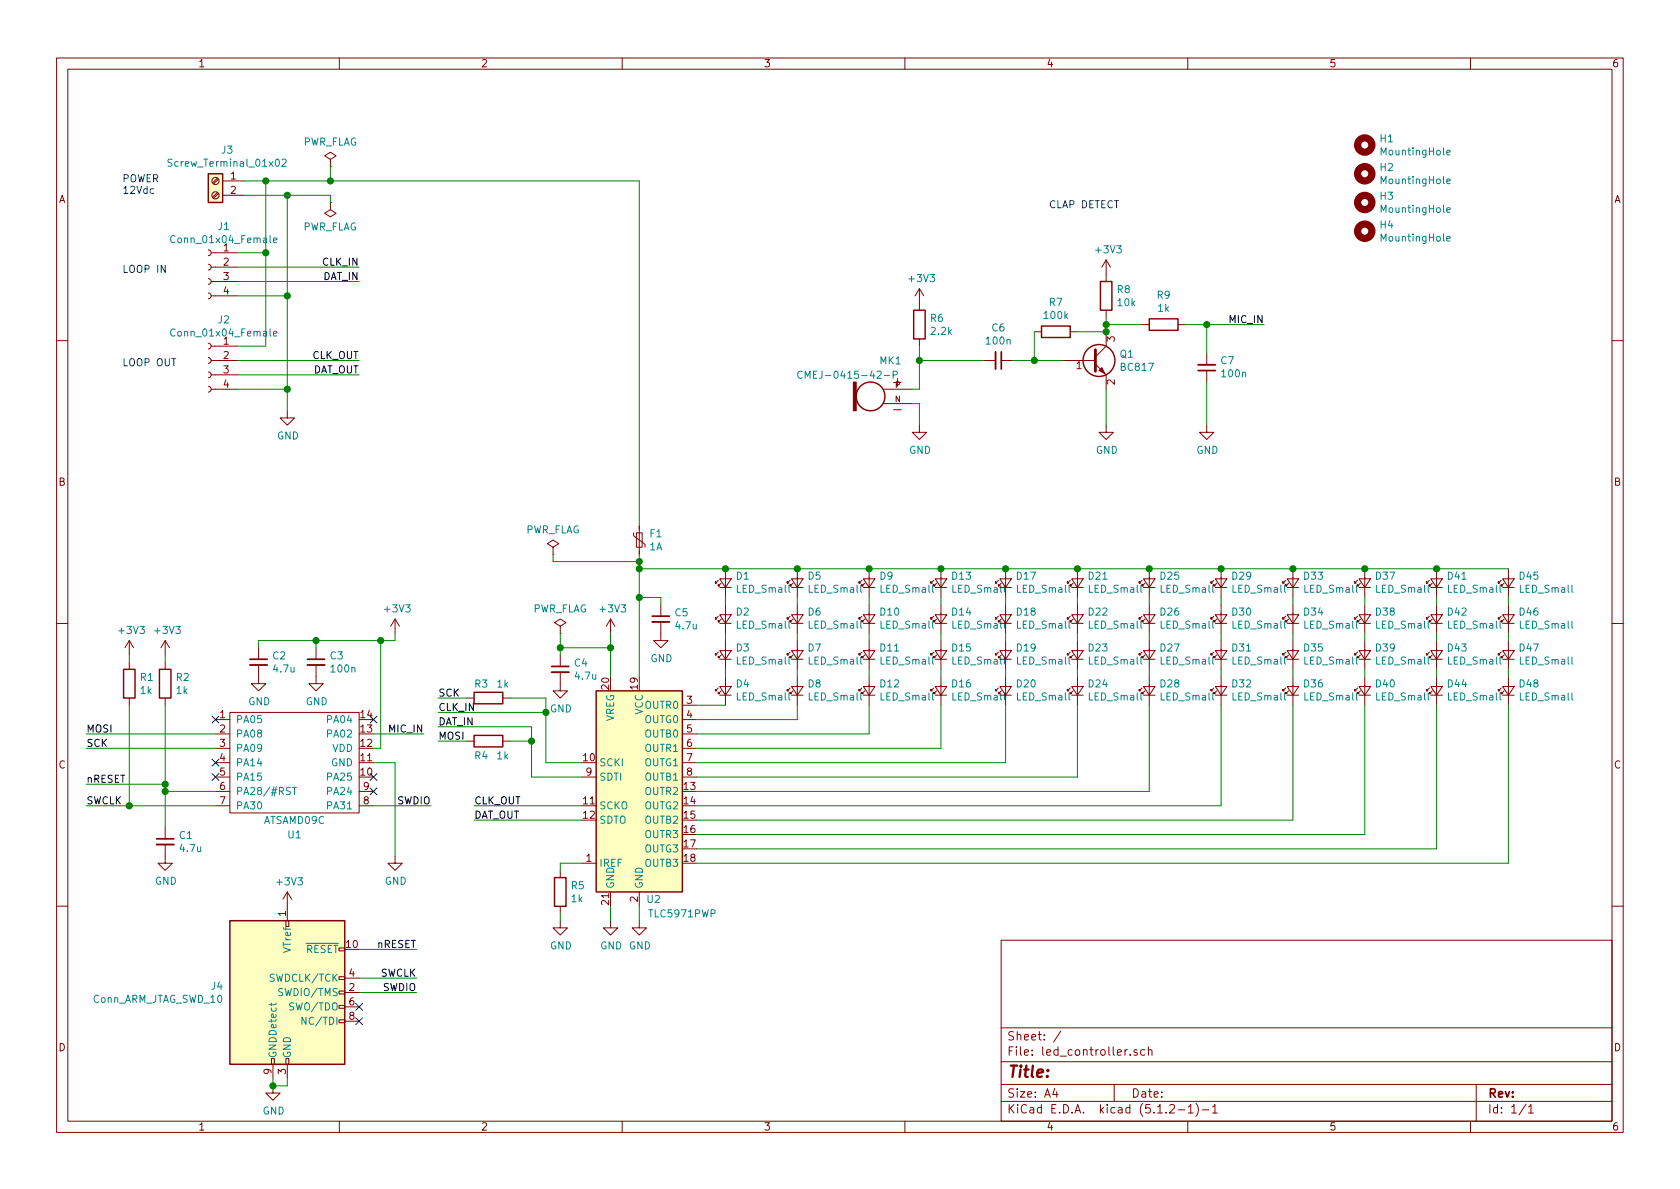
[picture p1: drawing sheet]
EESchema Schematic File Version 4
LIBS:led_controller-cache
EELAYER 29 0
EELAYER END
$Descr A4 11693 8268
encoding utf-8
Sheet 1 1
Title ""
Date ""
Rev ""
Comp ""
Comment1 ""
Comment2 ""
Comment3 ""
Comment4 ""
$EndDescr
$Comp
L Driver_LED:TLC5971PWP U2
U 1 1
P 4450 5500
F 0 "U2" H 4550 4750 50  0000 C CNN
F 1 "TLC5971PWP" H 4750 4650 50  0000 C CNN
F 2 "Package_SO:HTSSOP-20-1EP_4.4x6.5mm_P0.65mm_EP3.4x6.5mm_Mask2.75x3.43mm_ThermalVias" H 4500 4650 50  0001 L CNN
F 3 "http://www.ti.com/lit/ds/symlink/tlc5971.pdf" H 4450 5200 50  0001 C CNN
	1    4450 5500
	1    0    0    -1  
$EndComp
$Comp
L power:GND #PWR014
U 1 1
P 4450 6400
F 0 "#PWR014" H 4450 6150 50  0001 C CNN
F 1 "GND" H 4455 6227 50  0000 C CNN
F 2 "" H 4450 6400 50  0001 C CNN
F 3 "" H 4450 6400 50  0001 C CNN
	1    4450 6400
	1    0    0    -1  
$EndComp
Wire Wire Line
	4450 6400 4450 6300
$Comp
L Device:LED_Small D4
U 1 1
P 5050 4800
F 0 "D4" V 5096 4732 50  0000 R CNN
F 1 "LED_Small" V 5005 4732 50  0000 R CNN
F 2 "LED_SMD:LED_PLCC_2835_Handsoldering" V 5050 4800 50  0001 C CNN
F 3 "~" V 5050 4800 50  0001 C CNN
	1    5050 4800
	0    -1   -1   0   
$EndComp
$Comp
L Device:LED_Small D3
U 1 1
P 5050 4550
F 0 "D3" V 5096 4482 50  0000 R CNN
F 1 "LED_Small" V 5005 4482 50  0000 R CNN
F 2 "LED_SMD:LED_PLCC_2835_Handsoldering" V 5050 4550 50  0001 C CNN
F 3 "~" V 5050 4550 50  0001 C CNN
	1    5050 4550
	0    -1   -1   0   
$EndComp
$Comp
L Device:LED_Small D2
U 1 1
P 5050 4300
F 0 "D2" V 5096 4232 50  0000 R CNN
F 1 "LED_Small" V 5005 4232 50  0000 R CNN
F 2 "LED_SMD:LED_PLCC_2835_Handsoldering" V 5050 4300 50  0001 C CNN
F 3 "~" V 5050 4300 50  0001 C CNN
	1    5050 4300
	0    -1   -1   0   
$EndComp
$Comp
L Device:LED_Small D1
U 1 1
P 5050 4050
F 0 "D1" V 5096 3982 50  0000 R CNN
F 1 "LED_Small" V 5005 3982 50  0000 R CNN
F 2 "LED_SMD:LED_PLCC_2835_Handsoldering" V 5050 4050 50  0001 C CNN
F 3 "~" V 5050 4050 50  0001 C CNN
	1    5050 4050
	0    -1   -1   0   
$EndComp
Wire Wire Line
	5050 4150 5050 4200
Wire Wire Line
	5050 4400 5050 4450
Wire Wire Line
	5050 4650 5050 4700
$Comp
L Device:LED_Small D8
U 1 1
P 5550 4800
F 0 "D8" V 5596 4732 50  0000 R CNN
F 1 "LED_Small" V 5505 4732 50  0000 R CNN
F 2 "LED_SMD:LED_PLCC_2835_Handsoldering" V 5550 4800 50  0001 C CNN
F 3 "~" V 5550 4800 50  0001 C CNN
	1    5550 4800
	0    -1   -1   0   
$EndComp
$Comp
L Device:LED_Small D7
U 1 1
P 5550 4550
F 0 "D7" V 5596 4482 50  0000 R CNN
F 1 "LED_Small" V 5505 4482 50  0000 R CNN
F 2 "LED_SMD:LED_PLCC_2835_Handsoldering" V 5550 4550 50  0001 C CNN
F 3 "~" V 5550 4550 50  0001 C CNN
	1    5550 4550
	0    -1   -1   0   
$EndComp
$Comp
L Device:LED_Small D6
U 1 1
P 5550 4300
F 0 "D6" V 5596 4232 50  0000 R CNN
F 1 "LED_Small" V 5505 4232 50  0000 R CNN
F 2 "LED_SMD:LED_PLCC_2835_Handsoldering" V 5550 4300 50  0001 C CNN
F 3 "~" V 5550 4300 50  0001 C CNN
	1    5550 4300
	0    -1   -1   0   
$EndComp
$Comp
L Device:LED_Small D5
U 1 1
P 5550 4050
F 0 "D5" V 5596 3982 50  0000 R CNN
F 1 "LED_Small" V 5505 3982 50  0000 R CNN
F 2 "LED_SMD:LED_PLCC_2835_Handsoldering" V 5550 4050 50  0001 C CNN
F 3 "~" V 5550 4050 50  0001 C CNN
	1    5550 4050
	0    -1   -1   0   
$EndComp
Wire Wire Line
	5550 4150 5550 4200
Wire Wire Line
	5550 4400 5550 4450
Wire Wire Line
	5550 4650 5550 4700
$Comp
L Device:LED_Small D12
U 1 1
P 6050 4800
F 0 "D12" V 6096 4732 50  0000 R CNN
F 1 "LED_Small" V 6005 4732 50  0000 R CNN
F 2 "LED_SMD:LED_PLCC_2835_Handsoldering" V 6050 4800 50  0001 C CNN
F 3 "~" V 6050 4800 50  0001 C CNN
	1    6050 4800
	0    -1   -1   0   
$EndComp
$Comp
L Device:LED_Small D11
U 1 1
P 6050 4550
F 0 "D11" V 6096 4482 50  0000 R CNN
F 1 "LED_Small" V 6005 4482 50  0000 R CNN
F 2 "LED_SMD:LED_PLCC_2835_Handsoldering" V 6050 4550 50  0001 C CNN
F 3 "~" V 6050 4550 50  0001 C CNN
	1    6050 4550
	0    -1   -1   0   
$EndComp
$Comp
L Device:LED_Small D10
U 1 1
P 6050 4300
F 0 "D10" V 6096 4232 50  0000 R CNN
F 1 "LED_Small" V 6005 4232 50  0000 R CNN
F 2 "LED_SMD:LED_PLCC_2835_Handsoldering" V 6050 4300 50  0001 C CNN
F 3 "~" V 6050 4300 50  0001 C CNN
	1    6050 4300
	0    -1   -1   0   
$EndComp
$Comp
L Device:LED_Small D9
U 1 1
P 6050 4050
F 0 "D9" V 6096 3982 50  0000 R CNN
F 1 "LED_Small" V 6005 3982 50  0000 R CNN
F 2 "LED_SMD:LED_PLCC_2835_Handsoldering" V 6050 4050 50  0001 C CNN
F 3 "~" V 6050 4050 50  0001 C CNN
	1    6050 4050
	0    -1   -1   0   
$EndComp
Wire Wire Line
	6050 4150 6050 4200
Wire Wire Line
	6050 4400 6050 4450
Wire Wire Line
	6050 4650 6050 4700
$Comp
L Device:LED_Small D16
U 1 1
P 6550 4800
F 0 "D16" V 6596 4732 50  0000 R CNN
F 1 "LED_Small" V 6505 4732 50  0000 R CNN
F 2 "LED_SMD:LED_PLCC_2835_Handsoldering" V 6550 4800 50  0001 C CNN
F 3 "~" V 6550 4800 50  0001 C CNN
	1    6550 4800
	0    -1   -1   0   
$EndComp
$Comp
L Device:LED_Small D15
U 1 1
P 6550 4550
F 0 "D15" V 6596 4482 50  0000 R CNN
F 1 "LED_Small" V 6505 4482 50  0000 R CNN
F 2 "LED_SMD:LED_PLCC_2835_Handsoldering" V 6550 4550 50  0001 C CNN
F 3 "~" V 6550 4550 50  0001 C CNN
	1    6550 4550
	0    -1   -1   0   
$EndComp
$Comp
L Device:LED_Small D14
U 1 1
P 6550 4300
F 0 "D14" V 6596 4232 50  0000 R CNN
F 1 "LED_Small" V 6505 4232 50  0000 R CNN
F 2 "LED_SMD:LED_PLCC_2835_Handsoldering" V 6550 4300 50  0001 C CNN
F 3 "~" V 6550 4300 50  0001 C CNN
	1    6550 4300
	0    -1   -1   0   
$EndComp
$Comp
L Device:LED_Small D13
U 1 1
P 6550 4050
F 0 "D13" V 6596 3982 50  0000 R CNN
F 1 "LED_Small" V 6505 3982 50  0000 R CNN
F 2 "LED_SMD:LED_PLCC_2835_Handsoldering" V 6550 4050 50  0001 C CNN
F 3 "~" V 6550 4050 50  0001 C CNN
	1    6550 4050
	0    -1   -1   0   
$EndComp
Wire Wire Line
	6550 4150 6550 4200
Wire Wire Line
	6550 4400 6550 4450
Wire Wire Line
	6550 4650 6550 4700
$Comp
L Device:LED_Small D20
U 1 1
P 7000 4800
F 0 "D20" V 7046 4732 50  0000 R CNN
F 1 "LED_Small" V 6955 4732 50  0000 R CNN
F 2 "LED_SMD:LED_PLCC_2835_Handsoldering" V 7000 4800 50  0001 C CNN
F 3 "~" V 7000 4800 50  0001 C CNN
	1    7000 4800
	0    -1   -1   0   
$EndComp
$Comp
L Device:LED_Small D19
U 1 1
P 7000 4550
F 0 "D19" V 7046 4482 50  0000 R CNN
F 1 "LED_Small" V 6955 4482 50  0000 R CNN
F 2 "LED_SMD:LED_PLCC_2835_Handsoldering" V 7000 4550 50  0001 C CNN
F 3 "~" V 7000 4550 50  0001 C CNN
	1    7000 4550
	0    -1   -1   0   
$EndComp
$Comp
L Device:LED_Small D18
U 1 1
P 7000 4300
F 0 "D18" V 7046 4232 50  0000 R CNN
F 1 "LED_Small" V 6955 4232 50  0000 R CNN
F 2 "LED_SMD:LED_PLCC_2835_Handsoldering" V 7000 4300 50  0001 C CNN
F 3 "~" V 7000 4300 50  0001 C CNN
	1    7000 4300
	0    -1   -1   0   
$EndComp
$Comp
L Device:LED_Small D17
U 1 1
P 7000 4050
F 0 "D17" V 7046 3982 50  0000 R CNN
F 1 "LED_Small" V 6955 3982 50  0000 R CNN
F 2 "LED_SMD:LED_PLCC_2835_Handsoldering" V 7000 4050 50  0001 C CNN
F 3 "~" V 7000 4050 50  0001 C CNN
	1    7000 4050
	0    -1   -1   0   
$EndComp
Wire Wire Line
	7000 4150 7000 4200
Wire Wire Line
	7000 4400 7000 4450
Wire Wire Line
	7000 4650 7000 4700
$Comp
L Device:LED_Small D24
U 1 1
P 7500 4800
F 0 "D24" V 7546 4732 50  0000 R CNN
F 1 "LED_Small" V 7455 4732 50  0000 R CNN
F 2 "LED_SMD:LED_PLCC_2835_Handsoldering" V 7500 4800 50  0001 C CNN
F 3 "~" V 7500 4800 50  0001 C CNN
	1    7500 4800
	0    -1   -1   0   
$EndComp
$Comp
L Device:LED_Small D23
U 1 1
P 7500 4550
F 0 "D23" V 7546 4482 50  0000 R CNN
F 1 "LED_Small" V 7455 4482 50  0000 R CNN
F 2 "LED_SMD:LED_PLCC_2835_Handsoldering" V 7500 4550 50  0001 C CNN
F 3 "~" V 7500 4550 50  0001 C CNN
	1    7500 4550
	0    -1   -1   0   
$EndComp
$Comp
L Device:LED_Small D22
U 1 1
P 7500 4300
F 0 "D22" V 7546 4232 50  0000 R CNN
F 1 "LED_Small" V 7455 4232 50  0000 R CNN
F 2 "LED_SMD:LED_PLCC_2835_Handsoldering" V 7500 4300 50  0001 C CNN
F 3 "~" V 7500 4300 50  0001 C CNN
	1    7500 4300
	0    -1   -1   0   
$EndComp
$Comp
L Device:LED_Small D21
U 1 1
P 7500 4050
F 0 "D21" V 7546 3982 50  0000 R CNN
F 1 "LED_Small" V 7455 3982 50  0000 R CNN
F 2 "LED_SMD:LED_PLCC_2835_Handsoldering" V 7500 4050 50  0001 C CNN
F 3 "~" V 7500 4050 50  0001 C CNN
	1    7500 4050
	0    -1   -1   0   
$EndComp
Wire Wire Line
	7500 4150 7500 4200
Wire Wire Line
	7500 4400 7500 4450
Wire Wire Line
	7500 4650 7500 4700
$Comp
L Device:LED_Small D28
U 1 1
P 8000 4800
F 0 "D28" V 8046 4732 50  0000 R CNN
F 1 "LED_Small" V 7955 4732 50  0000 R CNN
F 2 "LED_SMD:LED_PLCC_2835_Handsoldering" V 8000 4800 50  0001 C CNN
F 3 "~" V 8000 4800 50  0001 C CNN
	1    8000 4800
	0    -1   -1   0   
$EndComp
$Comp
L Device:LED_Small D27
U 1 1
P 8000 4550
F 0 "D27" V 8046 4482 50  0000 R CNN
F 1 "LED_Small" V 7955 4482 50  0000 R CNN
F 2 "LED_SMD:LED_PLCC_2835_Handsoldering" V 8000 4550 50  0001 C CNN
F 3 "~" V 8000 4550 50  0001 C CNN
	1    8000 4550
	0    -1   -1   0   
$EndComp
$Comp
L Device:LED_Small D26
U 1 1
P 8000 4300
F 0 "D26" V 8046 4232 50  0000 R CNN
F 1 "LED_Small" V 7955 4232 50  0000 R CNN
F 2 "LED_SMD:LED_PLCC_2835_Handsoldering" V 8000 4300 50  0001 C CNN
F 3 "~" V 8000 4300 50  0001 C CNN
	1    8000 4300
	0    -1   -1   0   
$EndComp
$Comp
L Device:LED_Small D25
U 1 1
P 8000 4050
F 0 "D25" V 8046 3982 50  0000 R CNN
F 1 "LED_Small" V 7955 3982 50  0000 R CNN
F 2 "LED_SMD:LED_PLCC_2835_Handsoldering" V 8000 4050 50  0001 C CNN
F 3 "~" V 8000 4050 50  0001 C CNN
	1    8000 4050
	0    -1   -1   0   
$EndComp
Wire Wire Line
	8000 4150 8000 4200
Wire Wire Line
	8000 4400 8000 4450
Wire Wire Line
	8000 4650 8000 4700
$Comp
L Device:LED_Small D32
U 1 1
P 8500 4800
F 0 "D32" V 8546 4732 50  0000 R CNN
F 1 "LED_Small" V 8455 4732 50  0000 R CNN
F 2 "LED_SMD:LED_PLCC_2835_Handsoldering" V 8500 4800 50  0001 C CNN
F 3 "~" V 8500 4800 50  0001 C CNN
	1    8500 4800
	0    -1   -1   0   
$EndComp
$Comp
L Device:LED_Small D31
U 1 1
P 8500 4550
F 0 "D31" V 8546 4482 50  0000 R CNN
F 1 "LED_Small" V 8455 4482 50  0000 R CNN
F 2 "LED_SMD:LED_PLCC_2835_Handsoldering" V 8500 4550 50  0001 C CNN
F 3 "~" V 8500 4550 50  0001 C CNN
	1    8500 4550
	0    -1   -1   0   
$EndComp
$Comp
L Device:LED_Small D30
U 1 1
P 8500 4300
F 0 "D30" V 8546 4232 50  0000 R CNN
F 1 "LED_Small" V 8455 4232 50  0000 R CNN
F 2 "LED_SMD:LED_PLCC_2835_Handsoldering" V 8500 4300 50  0001 C CNN
F 3 "~" V 8500 4300 50  0001 C CNN
	1    8500 4300
	0    -1   -1   0   
$EndComp
$Comp
L Device:LED_Small D29
U 1 1
P 8500 4050
F 0 "D29" V 8546 3982 50  0000 R CNN
F 1 "LED_Small" V 8455 3982 50  0000 R CNN
F 2 "LED_SMD:LED_PLCC_2835_Handsoldering" V 8500 4050 50  0001 C CNN
F 3 "~" V 8500 4050 50  0001 C CNN
	1    8500 4050
	0    -1   -1   0   
$EndComp
Wire Wire Line
	8500 4150 8500 4200
Wire Wire Line
	8500 4400 8500 4450
Wire Wire Line
	8500 4650 8500 4700
$Comp
L Device:LED_Small D36
U 1 1
P 9000 4800
F 0 "D36" V 9046 4732 50  0000 R CNN
F 1 "LED_Small" V 8955 4732 50  0000 R CNN
F 2 "LED_SMD:LED_PLCC_2835_Handsoldering" V 9000 4800 50  0001 C CNN
F 3 "~" V 9000 4800 50  0001 C CNN
	1    9000 4800
	0    -1   -1   0   
$EndComp
$Comp
L Device:LED_Small D35
U 1 1
P 9000 4550
F 0 "D35" V 9046 4482 50  0000 R CNN
F 1 "LED_Small" V 8955 4482 50  0000 R CNN
F 2 "LED_SMD:LED_PLCC_2835_Handsoldering" V 9000 4550 50  0001 C CNN
F 3 "~" V 9000 4550 50  0001 C CNN
	1    9000 4550
	0    -1   -1   0   
$EndComp
$Comp
L Device:LED_Small D34
U 1 1
P 9000 4300
F 0 "D34" V 9046 4232 50  0000 R CNN
F 1 "LED_Small" V 8955 4232 50  0000 R CNN
F 2 "LED_SMD:LED_PLCC_2835_Handsoldering" V 9000 4300 50  0001 C CNN
F 3 "~" V 9000 4300 50  0001 C CNN
	1    9000 4300
	0    -1   -1   0   
$EndComp
$Comp
L Device:LED_Small D33
U 1 1
P 9000 4050
F 0 "D33" V 9046 3982 50  0000 R CNN
F 1 "LED_Small" V 8955 3982 50  0000 R CNN
F 2 "LED_SMD:LED_PLCC_2835_Handsoldering" V 9000 4050 50  0001 C CNN
F 3 "~" V 9000 4050 50  0001 C CNN
	1    9000 4050
	0    -1   -1   0   
$EndComp
Wire Wire Line
	9000 4150 9000 4200
Wire Wire Line
	9000 4400 9000 4450
Wire Wire Line
	9000 4650 9000 4700
$Comp
L Device:LED_Small D40
U 1 1
P 9500 4800
F 0 "D40" V 9546 4732 50  0000 R CNN
F 1 "LED_Small" V 9455 4732 50  0000 R CNN
F 2 "LED_SMD:LED_PLCC_2835_Handsoldering" V 9500 4800 50  0001 C CNN
F 3 "~" V 9500 4800 50  0001 C CNN
	1    9500 4800
	0    -1   -1   0   
$EndComp
$Comp
L Device:LED_Small D39
U 1 1
P 9500 4550
F 0 "D39" V 9546 4482 50  0000 R CNN
F 1 "LED_Small" V 9455 4482 50  0000 R CNN
F 2 "LED_SMD:LED_PLCC_2835_Handsoldering" V 9500 4550 50  0001 C CNN
F 3 "~" V 9500 4550 50  0001 C CNN
	1    9500 4550
	0    -1   -1   0   
$EndComp
$Comp
L Device:LED_Small D38
U 1 1
P 9500 4300
F 0 "D38" V 9546 4232 50  0000 R CNN
F 1 "LED_Small" V 9455 4232 50  0000 R CNN
F 2 "LED_SMD:LED_PLCC_2835_Handsoldering" V 9500 4300 50  0001 C CNN
F 3 "~" V 9500 4300 50  0001 C CNN
	1    9500 4300
	0    -1   -1   0   
$EndComp
$Comp
L Device:LED_Small D37
U 1 1
P 9500 4050
F 0 "D37" V 9546 3982 50  0000 R CNN
F 1 "LED_Small" V 9455 3982 50  0000 R CNN
F 2 "LED_SMD:LED_PLCC_2835_Handsoldering" V 9500 4050 50  0001 C CNN
F 3 "~" V 9500 4050 50  0001 C CNN
	1    9500 4050
	0    -1   -1   0   
$EndComp
Wire Wire Line
	9500 4150 9500 4200
Wire Wire Line
	9500 4400 9500 4450
Wire Wire Line
	9500 4650 9500 4700
$Comp
L Device:LED_Small D44
U 1 1
P 10000 4800
F 0 "D44" V 10046 4732 50  0000 R CNN
F 1 "LED_Small" V 9955 4732 50  0000 R CNN
F 2 "LED_SMD:LED_PLCC_2835_Handsoldering" V 10000 4800 50  0001 C CNN
F 3 "~" V 10000 4800 50  0001 C CNN
	1    10000 4800
	0    -1   -1   0   
$EndComp
$Comp
L Device:LED_Small D43
U 1 1
P 10000 4550
F 0 "D43" V 10046 4482 50  0000 R CNN
F 1 "LED_Small" V 9955 4482 50  0000 R CNN
F 2 "LED_SMD:LED_PLCC_2835_Handsoldering" V 10000 4550 50  0001 C CNN
F 3 "~" V 10000 4550 50  0001 C CNN
	1    10000 4550
	0    -1   -1   0   
$EndComp
$Comp
L Device:LED_Small D42
U 1 1
P 10000 4300
F 0 "D42" V 10046 4232 50  0000 R CNN
F 1 "LED_Small" V 9955 4232 50  0000 R CNN
F 2 "LED_SMD:LED_PLCC_2835_Handsoldering" V 10000 4300 50  0001 C CNN
F 3 "~" V 10000 4300 50  0001 C CNN
	1    10000 4300
	0    -1   -1   0   
$EndComp
$Comp
L Device:LED_Small D41
U 1 1
P 10000 4050
F 0 "D41" V 10046 3982 50  0000 R CNN
F 1 "LED_Small" V 9955 3982 50  0000 R CNN
F 2 "LED_SMD:LED_PLCC_2835_Handsoldering" V 10000 4050 50  0001 C CNN
F 3 "~" V 10000 4050 50  0001 C CNN
	1    10000 4050
	0    -1   -1   0   
$EndComp
Wire Wire Line
	10000 4150 10000 4200
Wire Wire Line
	10000 4400 10000 4450
Wire Wire Line
	10000 4650 10000 4700
$Comp
L Device:LED_Small D48
U 1 1
P 10500 4800
F 0 "D48" V 10546 4732 50  0000 R CNN
F 1 "LED_Small" V 10455 4732 50  0000 R CNN
F 2 "LED_SMD:LED_PLCC_2835_Handsoldering" V 10500 4800 50  0001 C CNN
F 3 "~" V 10500 4800 50  0001 C CNN
	1    10500 4800
	0    -1   -1   0   
$EndComp
$Comp
L Device:LED_Small D47
U 1 1
P 10500 4550
F 0 "D47" V 10546 4482 50  0000 R CNN
F 1 "LED_Small" V 10455 4482 50  0000 R CNN
F 2 "LED_SMD:LED_PLCC_2835_Handsoldering" V 10500 4550 50  0001 C CNN
F 3 "~" V 10500 4550 50  0001 C CNN
	1    10500 4550
	0    -1   -1   0   
$EndComp
$Comp
L Device:LED_Small D46
U 1 1
P 10500 4300
F 0 "D46" V 10546 4232 50  0000 R CNN
F 1 "LED_Small" V 10455 4232 50  0000 R CNN
F 2 "LED_SMD:LED_PLCC_2835_Handsoldering" V 10500 4300 50  0001 C CNN
F 3 "~" V 10500 4300 50  0001 C CNN
	1    10500 4300
	0    -1   -1   0   
$EndComp
$Comp
L Device:LED_Small D45
U 1 1
P 10500 4050
F 0 "D45" V 10546 3982 50  0000 R CNN
F 1 "LED_Small" V 10455 3982 50  0000 R CNN
F 2 "LED_SMD:LED_PLCC_2835_Handsoldering" V 10500 4050 50  0001 C CNN
F 3 "~" V 10500 4050 50  0001 C CNN
	1    10500 4050
	0    -1   -1   0   
$EndComp
Wire Wire Line
	10500 4150 10500 4200
Wire Wire Line
	10500 4400 10500 4450
Wire Wire Line
	10500 4650 10500 4700
Wire Wire Line
	5050 4900 4850 4900
Wire Wire Line
	4850 5000 5550 5000
Wire Wire Line
	5550 5000 5550 4900
Wire Wire Line
	4850 5100 6050 5100
Wire Wire Line
	6050 5100 6050 4900
Wire Wire Line
	4850 5200 6550 5200
Wire Wire Line
	6550 5200 6550 4900
Wire Wire Line
	4850 5300 7000 5300
Wire Wire Line
	7000 5300 7000 4900
Wire Wire Line
	4850 5400 7500 5400
Wire Wire Line
	7500 5400 7500 4900
Wire Wire Line
	4850 5500 8000 5500
Wire Wire Line
	8000 5500 8000 4900
Wire Wire Line
	4850 5600 8500 5600
Wire Wire Line
	8500 5600 8500 4900
Wire Wire Line
	4850 5700 9000 5700
Wire Wire Line
	9000 5700 9000 4900
Wire Wire Line
	4850 5800 9500 5800
Wire Wire Line
	9500 5800 9500 4900
Wire Wire Line
	4850 5900 10000 5900
Wire Wire Line
	10000 5900 10000 4900
Wire Wire Line
	4850 6000 10500 6000
Wire Wire Line
	10500 6000 10500 4900
$Comp
L led_controller:ATSAMD09C U1
U 1 1
P 1600 4950
F 0 "U1" H 2050 4100 50  0000 C CNN
F 1 "ATSAMD09C" H 2050 4200 50  0000 C CNN
F 2 "Package_SO:SOIC-14_3.9x8.7mm_P1.27mm" H 1800 5000 50  0001 C CNN
F 3 "" H 1800 5000 50  0001 C CNN
	1    1600 4950
	1    0    0    -1  
$EndComp
$Comp
L power:GND #PWR010
U 1 1
P 2750 5950
F 0 "#PWR010" H 2750 5700 50  0001 C CNN
F 1 "GND" H 2755 5777 50  0000 C CNN
F 2 "" H 2750 5950 50  0001 C CNN
F 3 "" H 2750 5950 50  0001 C CNN
	1    2750 5950
	1    0    0    -1  
$EndComp
Wire Wire Line
	2750 5300 2600 5300
$Comp
L Device:R R2
U 1 1
P 1150 4750
F 0 "R2" H 1220 4796 50  0000 L CNN
F 1 "1k" H 1220 4705 50  0000 L CNN
F 2 "Resistor_SMD:R_0603_1608Metric_Pad1.05x0.95mm_HandSolder" V 1080 4750 50  0001 C CNN
F 3 "~" H 1150 4750 50  0001 C CNN
	1    1150 4750
	1    0    0    -1  
$EndComp
$Comp
L Device:C_Small C1
U 1 1
P 1150 5850
F 0 "C1" H 1242 5896 50  0000 L CNN
F 1 "4.7u" H 1242 5805 50  0000 L CNN
F 2 "Capacitor_SMD:C_1206_3216Metric_Pad1.42x1.75mm_HandSolder" H 1150 5850 50  0001 C CNN
F 3 "~" H 1150 5850 50  0001 C CNN
	1    1150 5850
	1    0    0    -1  
$EndComp
$Comp
L power:GND #PWR03
U 1 1
P 1150 5950
F 0 "#PWR03" H 1150 5700 50  0001 C CNN
F 1 "GND" H 1155 5777 50  0000 C CNN
F 2 "" H 1150 5950 50  0001 C CNN
F 3 "" H 1150 5950 50  0001 C CNN
	1    1150 5950
	1    0    0    -1  
$EndComp
Wire Wire Line
	2750 5300 2750 5950
$Comp
L power:+3V3 #PWR02
U 1 1
P 1150 4550
F 0 "#PWR02" H 1150 4400 50  0001 C CNN
F 1 "+3V3" H 1165 4723 50  0000 C CNN
F 2 "" H 1150 4550 50  0001 C CNN
F 3 "" H 1150 4550 50  0001 C CNN
	1    1150 4550
	1    0    0    -1  
$EndComp
Wire Wire Line
	1150 4600 1150 4550
Wire Wire Line
	1150 4900 1150 5450
Wire Wire Line
	1500 5500 1150 5500
Connection ~ 1150 5500
Wire Wire Line
	1150 5500 1150 5750
$Comp
L Device:C_Small C3
U 1 1
P 2200 4600
F 0 "C3" H 2292 4646 50  0000 L CNN
F 1 "100n" H 2292 4555 50  0000 L CNN
F 2 "Capacitor_SMD:C_0603_1608Metric_Pad1.05x0.95mm_HandSolder" H 2200 4600 50  0001 C CNN
F 3 "~" H 2200 4600 50  0001 C CNN
	1    2200 4600
	1    0    0    -1  
$EndComp
$Comp
L Device:C_Small C2
U 1 1
P 1800 4600
F 0 "C2" H 1892 4646 50  0000 L CNN
F 1 "4.7u" H 1892 4555 50  0000 L CNN
F 2 "Capacitor_SMD:C_1206_3216Metric_Pad1.42x1.75mm_HandSolder" H 1800 4600 50  0001 C CNN
F 3 "~" H 1800 4600 50  0001 C CNN
	1    1800 4600
	1    0    0    -1  
$EndComp
$Comp
L power:+3V3 #PWR09
U 1 1
P 2750 4400
F 0 "#PWR09" H 2750 4250 50  0001 C CNN
F 1 "+3V3" H 2765 4573 50  0000 C CNN
F 2 "" H 2750 4400 50  0001 C CNN
F 3 "" H 2750 4400 50  0001 C CNN
	1    2750 4400
	1    0    0    -1  
$EndComp
$Comp
L power:GND #PWR08
U 1 1
P 2200 4700
F 0 "#PWR08" H 2200 4450 50  0001 C CNN
F 1 "GND" H 2205 4527 50  0000 C CNN
F 2 "" H 2200 4700 50  0001 C CNN
F 3 "" H 2200 4700 50  0001 C CNN
	1    2200 4700
	1    0    0    -1  
$EndComp
$Comp
L power:GND #PWR04
U 1 1
P 1800 4700
F 0 "#PWR04" H 1800 4450 50  0001 C CNN
F 1 "GND" H 1805 4527 50  0000 C CNN
F 2 "" H 1800 4700 50  0001 C CNN
F 3 "" H 1800 4700 50  0001 C CNN
	1    1800 4700
	1    0    0    -1  
$EndComp
Wire Wire Line
	1800 4500 1800 4450
Wire Wire Line
	1800 4450 2200 4450
Wire Wire Line
	2750 4450 2750 4400
Wire Wire Line
	2650 4450 2650 5200
Wire Wire Line
	2200 4500 2200 4450
Connection ~ 2200 4450
Wire Wire Line
	2200 4450 2650 4450
$Comp
L power:+3V3 #PWR013
U 1 1
P 4250 4400
F 0 "#PWR013" H 4250 4250 50  0001 C CNN
F 1 "+3V3" H 4265 4573 50  0000 C CNN
F 2 "" H 4250 4400 50  0001 C CNN
F 3 "" H 4250 4400 50  0001 C CNN
	1    4250 4400
	1    0    0    -1  
$EndComp
Wire Wire Line
	4250 4700 4250 4500
$Comp
L Device:C_Small C4
U 1 1
P 3900 4650
F 0 "C4" H 3992 4696 50  0000 L CNN
F 1 "4.7u" H 3992 4605 50  0000 L CNN
F 2 "Capacitor_SMD:C_1206_3216Metric_Pad1.42x1.75mm_HandSolder" H 3900 4650 50  0001 C CNN
F 3 "~" H 3900 4650 50  0001 C CNN
	1    3900 4650
	1    0    0    -1  
$EndComp
$Comp
L power:GND #PWR011
U 1 1
P 3900 4750
F 0 "#PWR011" H 3900 4500 50  0001 C CNN
F 1 "GND" H 3905 4577 50  0000 C CNN
F 2 "" H 3900 4750 50  0001 C CNN
F 3 "" H 3900 4750 50  0001 C CNN
	1    3900 4750
	1    0    0    -1  
$EndComp
Wire Wire Line
	3900 4550 3900 4500
Wire Wire Line
	3900 4500 4250 4500
Connection ~ 4250 4500
Wire Wire Line
	4250 4500 4250 4400
$Comp
L Device:Polyfuse_Small F1
U 1 1
P 4450 3750
F 0 "F1" H 4518 3796 50  0000 L CNN
F 1 "1A" H 4518 3705 50  0000 L CNN
F 2 "Resistor_SMD:R_1206_3216Metric_Pad1.42x1.75mm_HandSolder" H 4500 3550 50  0001 L CNN
F 3 "~" H 4450 3750 50  0001 C CNN
	1    4450 3750
	1    0    0    -1  
$EndComp
Wire Wire Line
	4450 4700 4450 4150
$Comp
L Device:C_Small C5
U 1 1
P 4600 4300
F 0 "C5" H 4692 4346 50  0000 L CNN
F 1 "4.7u" H 4692 4255 50  0000 L CNN
F 2 "Capacitor_SMD:C_1206_3216Metric_Pad1.42x1.75mm_HandSolder" H 4600 4300 50  0001 C CNN
F 3 "~" H 4600 4300 50  0001 C CNN
	1    4600 4300
	1    0    0    -1  
$EndComp
$Comp
L power:GND #PWR015
U 1 1
P 4600 4400
F 0 "#PWR015" H 4600 4150 50  0001 C CNN
F 1 "GND" H 4605 4227 50  0000 C CNN
F 2 "" H 4600 4400 50  0001 C CNN
F 3 "" H 4600 4400 50  0001 C CNN
	1    4600 4400
	1    0    0    -1  
$EndComp
Wire Wire Line
	4600 4200 4600 4150
Wire Wire Line
	4600 4150 4450 4150
Connection ~ 4450 4150
Wire Wire Line
	4450 4150 4450 3950
Wire Wire Line
	10500 3950 10000 3950
Connection ~ 4450 3950
Wire Wire Line
	4450 3950 4450 3900
Connection ~ 5050 3950
Connection ~ 5550 3950
Wire Wire Line
	5550 3950 5050 3950
Connection ~ 6050 3950
Wire Wire Line
	6050 3950 5550 3950
Connection ~ 6550 3950
Wire Wire Line
	6550 3950 6050 3950
Connection ~ 7000 3950
Wire Wire Line
	7000 3950 6550 3950
Connection ~ 7500 3950
Wire Wire Line
	7500 3950 7000 3950
Connection ~ 8000 3950
Wire Wire Line
	8000 3950 7500 3950
Connection ~ 8500 3950
Wire Wire Line
	8500 3950 8000 3950
Connection ~ 9000 3950
Wire Wire Line
	9000 3950 8500 3950
Connection ~ 9500 3950
Wire Wire Line
	9500 3950 9000 3950
Connection ~ 10000 3950
Wire Wire Line
	10000 3950 9500 3950
$Comp
L Device:R R5
U 1 1
P 3900 6200
F 0 "R5" H 3970 6246 50  0000 L CNN
F 1 "1k" H 3970 6155 50  0000 L CNN
F 2 "Resistor_SMD:R_0603_1608Metric_Pad1.05x0.95mm_HandSolder" V 3830 6200 50  0001 C CNN
F 3 "~" H 3900 6200 50  0001 C CNN
	1    3900 6200
	1    0    0    -1  
$EndComp
Wire Wire Line
	3900 6050 3900 6000
Wire Wire Line
	3900 6000 4050 6000
$Comp
L power:GND #PWR012
U 1 1
P 3900 6400
F 0 "#PWR012" H 3900 6150 50  0001 C CNN
F 1 "GND" H 3905 6227 50  0000 C CNN
F 2 "" H 3900 6400 50  0001 C CNN
F 3 "" H 3900 6400 50  0001 C CNN
	1    3900 6400
	1    0    0    -1  
$EndComp
Wire Wire Line
	3900 6400 3900 6350
Text Label 600  5600 0    50   ~ 0
SWCLK
$Comp
L Device:R R1
U 1 1
P 900 4750
F 0 "R1" H 970 4796 50  0000 L CNN
F 1 "1k" H 970 4705 50  0000 L CNN
F 2 "Resistor_SMD:R_0603_1608Metric_Pad1.05x0.95mm_HandSolder" V 830 4750 50  0001 C CNN
F 3 "~" H 900 4750 50  0001 C CNN
	1    900  4750
	1    0    0    -1  
$EndComp
$Comp
L power:+3V3 #PWR01
U 1 1
P 900 4550
F 0 "#PWR01" H 900 4400 50  0001 C CNN
F 1 "+3V3" H 915 4723 50  0000 C CNN
F 2 "" H 900 4550 50  0001 C CNN
F 3 "" H 900 4550 50  0001 C CNN
	1    900  4550
	1    0    0    -1  
$EndComp
Wire Wire Line
	900  4550 900  4600
Text Label 3000 5600 2    50   ~ 0
SWDIO
Wire Wire Line
	3000 5600 2600 5600
Text Label 600  5100 0    50   ~ 0
MOSI
Text Label 600  5200 0    50   ~ 0
SCK
Text Label 3050 5050 0    50   ~ 0
DAT_IN
Text Label 3050 5150 0    50   ~ 0
MOSI
Text Label 3050 4850 0    50   ~ 0
SCK
Text Label 3050 4950 0    50   ~ 0
CLK_IN
Wire Wire Line
	600  5200 1500 5200
Wire Wire Line
	600  5100 1500 5100
$Comp
L Device:R R3
U 1 1
P 3400 4850
F 0 "R3" V 3300 4800 50  0000 C CNN
F 1 "1k" V 3300 4950 50  0000 C CNN
F 2 "Resistor_SMD:R_0603_1608Metric_Pad1.05x0.95mm_HandSolder" V 3330 4850 50  0001 C CNN
F 3 "~" H 3400 4850 50  0001 C CNN
	1    3400 4850
	0    1    1    0   
$EndComp
$Comp
L Device:R R4
U 1 1
P 3400 5150
F 0 "R4" V 3500 5100 50  0000 C CNN
F 1 "1k" V 3500 5250 50  0000 C CNN
F 2 "Resistor_SMD:R_0603_1608Metric_Pad1.05x0.95mm_HandSolder" V 3330 5150 50  0001 C CNN
F 3 "~" H 3400 5150 50  0001 C CNN
	1    3400 5150
	0    1    1    0   
$EndComp
Wire Wire Line
	3050 4950 3800 4950
Wire Wire Line
	3800 4950 3800 5300
Wire Wire Line
	3800 5300 4050 5300
Wire Wire Line
	3550 4850 3800 4850
Wire Wire Line
	3800 4850 3800 4950
Connection ~ 3800 4950
Wire Wire Line
	3250 4850 3050 4850
Wire Wire Line
	3050 5050 3700 5050
Wire Wire Line
	3700 5050 3700 5150
Wire Wire Line
	3700 5400 4050 5400
Wire Wire Line
	3050 5150 3250 5150
Wire Wire Line
	3550 5150 3700 5150
Connection ~ 3700 5150
Wire Wire Line
	3700 5150 3700 5400
Text Label 3300 5700 0    50   ~ 0
DAT_OUT
Text Label 3300 5600 0    50   ~ 0
CLK_OUT
Wire Wire Line
	3300 5600 4050 5600
Wire Wire Line
	3300 5700 4050 5700
$Comp
L Connector:Conn_ARM_JTAG_SWD_10 J4
U 1 1
P 2000 6900
F 0 "J4" H 1557 6946 50  0000 R CNN
F 1 "Conn_ARM_JTAG_SWD_10" H 1557 6855 50  0000 R CNN
F 2 "Connector_PinHeader_1.27mm:PinHeader_2x05_P1.27mm_Vertical" H 2000 6900 50  0001 C CNN
F 3 "http://infocenter.arm.com/help/topic/com.arm.doc.ddi0314h/DDI0314H_coresight_components_trm.pdf" V 1650 5650 50  0001 C CNN
	1    2000 6900
	1    0    0    -1  
$EndComp
$Comp
L power:GND #PWR05
U 1 1
P 1900 7550
F 0 "#PWR05" H 1900 7300 50  0001 C CNN
F 1 "GND" H 1905 7377 50  0000 C CNN
F 2 "" H 1900 7550 50  0001 C CNN
F 3 "" H 1900 7550 50  0001 C CNN
	1    1900 7550
	1    0    0    -1  
$EndComp
Wire Wire Line
	1900 7550 2000 7550
Wire Wire Line
	2000 7550 2000 7500
Wire Wire Line
	1900 7500 1900 7550
Connection ~ 1900 7550
$Comp
L power:+3V3 #PWR07
U 1 1
P 2000 6300
F 0 "#PWR07" H 2000 6150 50  0001 C CNN
F 1 "+3V3" H 2015 6473 50  0000 C CNN
F 2 "" H 2000 6300 50  0001 C CNN
F 3 "" H 2000 6300 50  0001 C CNN
	1    2000 6300
	1    0    0    -1  
$EndComp
Text Label 600  5450 0    50   ~ 0
nRESET
Text Label 2900 6600 2    50   ~ 0
nRESET
Wire Wire Line
	2900 6600 2500 6600
Text Label 2900 6900 2    50   ~ 0
SWDIO
Wire Wire Line
	2900 6900 2500 6900
Text Label 2900 6800 2    50   ~ 0
SWCLK
Wire Wire Line
	2900 6800 2500 6800
NoConn ~ 2500 7000
NoConn ~ 2500 7100
$Comp
L Connector:Screw_Terminal_01x02 J3
U 1 1
P 1500 1250
F 0 "J3" H 1418 1467 50  0000 C CNN
F 1 "Screw_Terminal_01x02" H 1418 1376 50  0000 C CNN
F 2 "TerminalBlock_Phoenix:TerminalBlock_Phoenix_MKDS-1,5-2_1x02_P5.00mm_Horizontal" H 1500 1250 50  0001 C CNN
F 3 "~" H 1500 1250 50  0001 C CNN
	1    1500 1250
	-1   0    0    -1  
$EndComp
$Comp
L Connector:Conn_01x04_Female J1
U 1 1
P 1450 1850
F 0 "J1" H 1342 2135 50  0000 C CNN
F 1 "Conn_01x04_Female" H 1342 2044 50  0000 C CNN
F 2 "Connector_PinHeader_2.54mm:PinHeader_1x04_P2.54mm_Vertical" H 1450 1850 50  0001 C CNN
F 3 "~" H 1450 1850 50  0001 C CNN
	1    1450 1850
	-1   0    0    -1  
$EndComp
$Comp
L Connector:Conn_01x04_Female J2
U 1 1
P 1450 2500
F 0 "J2" H 1342 2785 50  0000 C CNN
F 1 "Conn_01x04_Female" H 1342 2694 50  0000 C CNN
F 2 "Connector_PinHeader_2.54mm:PinHeader_1x04_P2.54mm_Vertical" H 1450 2500 50  0001 C CNN
F 3 "~" H 1450 2500 50  0001 C CNN
	1    1450 2500
	-1   0    0    -1  
$EndComp
$Comp
L power:GND #PWR06
U 1 1
P 2000 2850
F 0 "#PWR06" H 2000 2600 50  0001 C CNN
F 1 "GND" H 2005 2677 50  0000 C CNN
F 2 "" H 2000 2850 50  0001 C CNN
F 3 "" H 2000 2850 50  0001 C CNN
	1    2000 2850
	1    0    0    -1  
$EndComp
Wire Wire Line
	2000 2850 2000 2700
Wire Wire Line
	2000 1350 1700 1350
Wire Wire Line
	1650 2050 2000 2050
Connection ~ 2000 2050
Wire Wire Line
	1650 2700 2000 2700
Connection ~ 2000 2700
Wire Wire Line
	1700 1250 1850 1250
Wire Wire Line
	4450 1250 4450 3650
Text Notes 850  1900 0    50   ~ 0
LOOP IN
Text Notes 850  2550 0    50   ~ 0
LOOP OUT
Text Notes 850  1350 0    50   ~ 0
POWER\n12Vdc
$Comp
L power:GND #PWR017
U 1 1
P 6400 2950
F 0 "#PWR017" H 6400 2700 50  0001 C CNN
F 1 "GND" H 6405 2777 50  0000 C CNN
F 2 "" H 6400 2950 50  0001 C CNN
F 3 "" H 6400 2950 50  0001 C CNN
	1    6400 2950
	1    0    0    -1  
$EndComp
$Comp
L Device:R R6
U 1 1
P 6400 2250
F 0 "R6" H 6470 2296 50  0000 L CNN
F 1 "2.2k" H 6470 2205 50  0000 L CNN
F 2 "Resistor_SMD:R_0603_1608Metric_Pad1.05x0.95mm_HandSolder" V 6330 2250 50  0001 C CNN
F 3 "~" H 6400 2250 50  0001 C CNN
	1    6400 2250
	1    0    0    -1  
$EndComp
$Comp
L power:+3V3 #PWR016
U 1 1
P 6400 2100
F 0 "#PWR016" H 6400 1950 50  0001 C CNN
F 1 "+3V3" H 6415 2273 50  0000 C CNN
F 2 "" H 6400 2100 50  0001 C CNN
F 3 "" H 6400 2100 50  0001 C CNN
	1    6400 2100
	1    0    0    -1  
$EndComp
$Comp
L Device:C_Small C6
U 1 1
P 6950 2500
F 0 "C6" V 6721 2500 50  0000 C CNN
F 1 "100n" V 6812 2500 50  0000 C CNN
F 2 "Capacitor_SMD:C_0603_1608Metric_Pad1.05x0.95mm_HandSolder" H 6950 2500 50  0001 C CNN
F 3 "~" H 6950 2500 50  0001 C CNN
	1    6950 2500
	0    1    1    0   
$EndComp
Wire Wire Line
	6850 2500 6400 2500
Connection ~ 6400 2500
Wire Wire Line
	6400 2500 6400 2400
$Comp
L Transistor_BJT:BC817 Q1
U 1 1
P 7600 2500
F 0 "Q1" H 7791 2546 50  0000 L CNN
F 1 "BC817" H 7791 2455 50  0000 L CNN
F 2 "Package_TO_SOT_SMD:SOT-23" H 7800 2425 50  0001 L CIN
F 3 "http://www.fairchildsemi.com/ds/BC/BC817.pdf" H 7600 2500 50  0001 L CNN
	1    7600 2500
	1    0    0    -1  
$EndComp
Wire Wire Line
	7400 2500 7200 2500
$Comp
L power:+3V3 #PWR018
U 1 1
P 7700 1900
F 0 "#PWR018" H 7700 1750 50  0001 C CNN
F 1 "+3V3" H 7715 2073 50  0000 C CNN
F 2 "" H 7700 1900 50  0001 C CNN
F 3 "" H 7700 1900 50  0001 C CNN
	1    7700 1900
	1    0    0    -1  
$EndComp
$Comp
L Device:R R8
U 1 1
P 7700 2050
F 0 "R8" H 7770 2096 50  0000 L CNN
F 1 "10k" H 7770 2005 50  0000 L CNN
F 2 "Resistor_SMD:R_0603_1608Metric_Pad1.05x0.95mm_HandSolder" V 7630 2050 50  0001 C CNN
F 3 "~" H 7700 2050 50  0001 C CNN
	1    7700 2050
	1    0    0    -1  
$EndComp
$Comp
L Device:R R7
U 1 1
P 7350 2300
F 0 "R7" V 7143 2300 50  0000 C CNN
F 1 "100k" V 7234 2300 50  0000 C CNN
F 2 "Resistor_SMD:R_0603_1608Metric_Pad1.05x0.95mm_HandSolder" V 7280 2300 50  0001 C CNN
F 3 "~" H 7350 2300 50  0001 C CNN
	1    7350 2300
	0    1    1    0   
$EndComp
Wire Wire Line
	7500 2300 7700 2300
Connection ~ 7700 2300
Wire Wire Line
	7200 2300 7200 2500
Connection ~ 7200 2500
Wire Wire Line
	7200 2500 7050 2500
Wire Wire Line
	7700 2200 7700 2250
$Comp
L power:GND #PWR019
U 1 1
P 7700 2950
F 0 "#PWR019" H 7700 2700 50  0001 C CNN
F 1 "GND" H 7705 2777 50  0000 C CNN
F 2 "" H 7700 2950 50  0001 C CNN
F 3 "" H 7700 2950 50  0001 C CNN
	1    7700 2950
	1    0    0    -1  
$EndComp
Wire Wire Line
	7700 2950 7700 2700
$Comp
L Device:R R9
U 1 1
P 8100 2250
F 0 "R9" V 7893 2250 50  0000 C CNN
F 1 "1k" V 7984 2250 50  0000 C CNN
F 2 "Resistor_SMD:R_0603_1608Metric_Pad1.05x0.95mm_HandSolder" V 8030 2250 50  0001 C CNN
F 3 "~" H 8100 2250 50  0001 C CNN
	1    8100 2250
	0    1    1    0   
$EndComp
$Comp
L Device:C_Small C7
U 1 1
P 8400 2550
F 0 "C7" H 8308 2504 50  0000 R CNN
F 1 "100n" H 8308 2595 50  0000 R CNN
F 2 "Capacitor_SMD:C_0603_1608Metric_Pad1.05x0.95mm_HandSolder" H 8400 2550 50  0001 C CNN
F 3 "~" H 8400 2550 50  0001 C CNN
	1    8400 2550
	-1   0    0    1   
$EndComp
$Comp
L power:GND #PWR020
U 1 1
P 8400 2950
F 0 "#PWR020" H 8400 2700 50  0001 C CNN
F 1 "GND" H 8405 2777 50  0000 C CNN
F 2 "" H 8400 2950 50  0001 C CNN
F 3 "" H 8400 2950 50  0001 C CNN
	1    8400 2950
	1    0    0    -1  
$EndComp
Wire Wire Line
	8400 2950 8400 2650
Wire Wire Line
	7950 2250 7700 2250
Connection ~ 7700 2250
Wire Wire Line
	7700 2250 7700 2300
Wire Wire Line
	8250 2250 8400 2250
Wire Wire Line
	8400 2250 8400 2450
Text Label 8800 2250 2    50   ~ 0
MIC_IN
Wire Wire Line
	8800 2250 8400 2250
Connection ~ 8400 2250
Text Label 2950 5100 2    50   ~ 0
MIC_IN
Wire Wire Line
	2950 5100 2600 5100
Connection ~ 2650 4450
Wire Wire Line
	2650 4450 2750 4450
Wire Wire Line
	2650 5200 2600 5200
NoConn ~ 2600 5000
NoConn ~ 2600 5400
NoConn ~ 2600 5500
NoConn ~ 1500 5000
NoConn ~ 1500 5300
NoConn ~ 1500 5400
Text Notes 7300 1450 0    50   ~ 0
CLAP DETECT
Text Label 2500 1850 2    50   ~ 0
CLK_IN
Text Label 2500 1950 2    50   ~ 0
DAT_IN
Text Label 2500 2500 2    50   ~ 0
CLK_OUT
Text Label 2500 2600 2    50   ~ 0
DAT_OUT
Wire Wire Line
	2500 1850 1650 1850
Wire Wire Line
	1650 1950 2500 1950
Wire Wire Line
	2500 2500 1650 2500
Wire Wire Line
	1650 2600 2500 2600
$Comp
L power:PWR_FLAG #FLG0101
U 1 1
P 3900 4400
F 0 "#FLG0101" H 3900 4475 50  0001 C CNN
F 1 "PWR_FLAG" H 3900 4573 50  0000 C CNN
F 2 "" H 3900 4400 50  0001 C CNN
F 3 "~" H 3900 4400 50  0001 C CNN
	1    3900 4400
	1    0    0    -1  
$EndComp
Wire Wire Line
	3900 4400 3900 4500
Connection ~ 3900 4500
$Comp
L power:PWR_FLAG #FLG0102
U 1 1
P 2300 1150
F 0 "#FLG0102" H 2300 1225 50  0001 C CNN
F 1 "PWR_FLAG" H 2300 1323 50  0000 C CNN
F 2 "" H 2300 1150 50  0001 C CNN
F 3 "~" H 2300 1150 50  0001 C CNN
	1    2300 1150
	1    0    0    -1  
$EndComp
$Comp
L power:PWR_FLAG #FLG0103
U 1 1
P 2300 1400
F 0 "#FLG0103" H 2300 1475 50  0001 C CNN
F 1 "PWR_FLAG" H 2300 1573 50  0000 C CNN
F 2 "" H 2300 1400 50  0001 C CNN
F 3 "~" H 2300 1400 50  0001 C CNN
	1    2300 1400
	-1   0    0    1   
$EndComp
Wire Wire Line
	2300 1400 2300 1350
Wire Wire Line
	2300 1350 2000 1350
Connection ~ 2000 1350
Wire Wire Line
	2300 1150 2300 1250
Connection ~ 2300 1250
Wire Wire Line
	2300 1250 4450 1250
Wire Wire Line
	4450 3950 5050 3950
$Comp
L power:PWR_FLAG #FLG0104
U 1 1
P 3850 3850
F 0 "#FLG0104" H 3850 3925 50  0001 C CNN
F 1 "PWR_FLAG" H 3850 4023 50  0000 C CNN
F 2 "" H 3850 3850 50  0001 C CNN
F 3 "~" H 3850 3850 50  0001 C CNN
	1    3850 3850
	1    0    0    -1  
$EndComp
Wire Wire Line
	3850 3850 3850 3900
Wire Wire Line
	3850 3900 4450 3900
Connection ~ 4450 3900
Wire Wire Line
	4450 3900 4450 3850
Wire Wire Line
	600  5600 900  5600
Connection ~ 1150 5450
Wire Wire Line
	1150 5450 1150 5500
Wire Wire Line
	600  5450 1150 5450
Wire Wire Line
	900  4900 900  5600
Connection ~ 900  5600
Wire Wire Line
	900  5600 1500 5600
$Comp
L Mechanical:MountingHole H1
U 1 1
P 9500 1000
F 0 "H1" H 9600 1046 50  0000 L CNN
F 1 "MountingHole" H 9600 955 50  0000 L CNN
F 2 "MountingHole:MountingHole_3.2mm_M3" H 9500 1000 50  0001 C CNN
F 3 "~" H 9500 1000 50  0001 C CNN
	1    9500 1000
	1    0    0    -1  
$EndComp
$Comp
L Mechanical:MountingHole H2
U 1 1
P 9500 1200
F 0 "H2" H 9600 1246 50  0000 L CNN
F 1 "MountingHole" H 9600 1155 50  0000 L CNN
F 2 "MountingHole:MountingHole_3.2mm_M3" H 9500 1200 50  0001 C CNN
F 3 "~" H 9500 1200 50  0001 C CNN
	1    9500 1200
	1    0    0    -1  
$EndComp
$Comp
L Mechanical:MountingHole H3
U 1 1
P 9500 1400
F 0 "H3" H 9600 1446 50  0000 L CNN
F 1 "MountingHole" H 9600 1355 50  0000 L CNN
F 2 "MountingHole:MountingHole_3.2mm_M3" H 9500 1400 50  0001 C CNN
F 3 "~" H 9500 1400 50  0001 C CNN
	1    9500 1400
	1    0    0    -1  
$EndComp
$Comp
L Mechanical:MountingHole H4
U 1 1
P 9500 1600
F 0 "H4" H 9600 1646 50  0000 L CNN
F 1 "MountingHole" H 9600 1555 50  0000 L CNN
F 2 "MountingHole:MountingHole_3.2mm_M3" H 9500 1600 50  0001 C CNN
F 3 "~" H 9500 1600 50  0001 C CNN
	1    9500 1600
	1    0    0    -1  
$EndComp
Wire Wire Line
	2000 2050 2000 2700
Wire Wire Line
	2000 1350 2000 2050
Wire Wire Line
	1650 2400 1850 2400
Wire Wire Line
	1850 2400 1850 1750
Connection ~ 1850 1250
Wire Wire Line
	1850 1250 2300 1250
Wire Wire Line
	1650 1750 1850 1750
Connection ~ 1850 1750
Wire Wire Line
	1850 1750 1850 1250
$Comp
L CMEJ-0415-42-P:CMEJ-0415-42-P MK1
U 1 1
P 6150 2700
F 0 "MK1" H 6100 2900 50  0000 C CNN
F 1 "CMEJ-0415-42-P" H 6400 2800 50  0000 C CNN
F 2 "CMEJ-0415-42-P:MIC_CMEJ-0415-42-P" H 6150 2700 50  0001 L BNN
F 3 "" H 6150 2700 50  0001 L BNN
F 4 "1.0" H 6150 2700 50  0001 L BNN "Field4"
F 5 "CUI Inc." H 6150 2700 50  0001 L BNN "Field5"
F 6 "1.7mm" H 6150 2700 50  0001 L BNN "Field6"
	1    6150 2700
	-1   0    0    -1  
$EndComp
Wire Wire Line
	6350 2800 6400 2800
Wire Wire Line
	6400 2800 6400 2950
Wire Wire Line
	6350 2700 6400 2700
Wire Wire Line
	6400 2500 6400 2700
$Comp
L power:GND #PWR?
U 1 1
P 4250 6400
F 0 "#PWR?" H 4250 6150 50  0001 C CNN
F 1 "GND" H 4255 6227 50  0000 C CNN
F 2 "" H 4250 6400 50  0001 C CNN
F 3 "" H 4250 6400 50  0001 C CNN
	1    4250 6400
	1    0    0    -1  
$EndComp
Wire Wire Line
	4250 6400 4250 6300
$EndSCHEMATC
